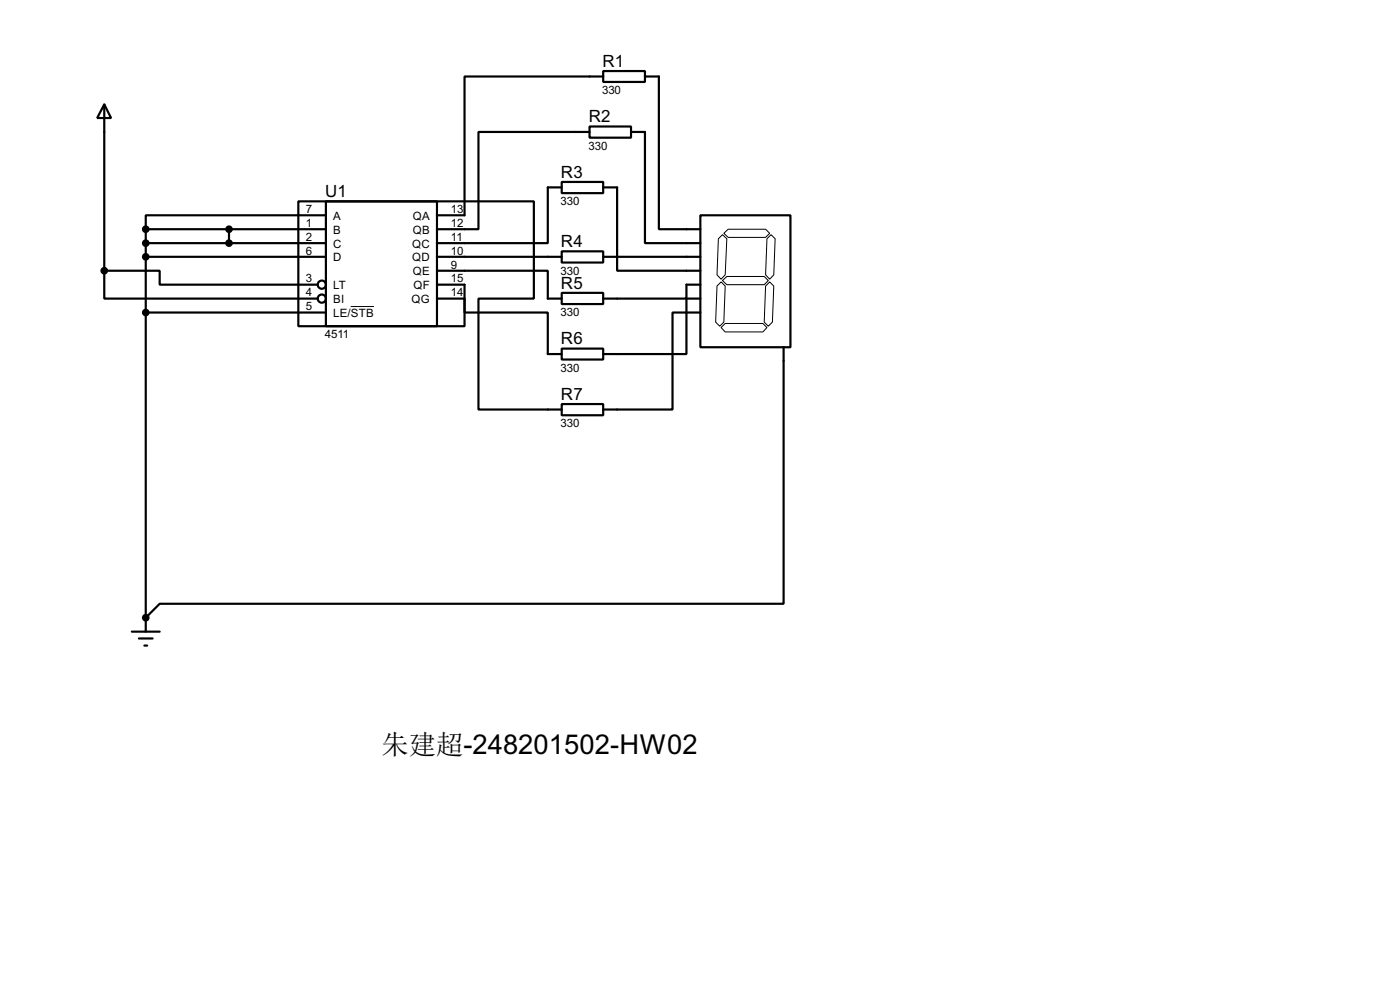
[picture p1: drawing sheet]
<svg xmlns="http://www.w3.org/2000/svg" width="256mm" height="180mm" viewBox="0 0 256 180" stroke-linecap="round" stroke-linejoin="round" font-family="sans-serif">
<circle cx="26.7" cy="113.1" r=".2" fill="#000"/>
<g fill="none" stroke="#000" stroke-width=".4">
<path d="M19.1 19.1l1.3 2.5h-2.6zM19.1 19.1v30.5M110.5 13h7.7v2h-7.7zM110.5 14h-25.4v25.4h-5M118.2 14h2.5v28h7.6M59.7 36.9h20.4v22.8h-20.4zM59.7 39.4h-33v2.6M102.9 33.3h7.6v2.1h-7.6zM102.9 34.3h-2.5v10.2h-20.3M108 23.2h7.6v2h-7.6zM108 24.2h-20.3v17.8h-7.6M110.5 34.3h2.6v12.7h15.2"/>
<path d="M115.6 24.2h2.6v20.3h10.1M128.3 39.4h16.5v24.2h-16.5zM19.1 49.6h10.2v2.5h28.9M19.1 49.6v5.1h39.1M26.7 47h33M26.7 42v73.6M26.7 57.2h33M26.7 42h33M26.7 44.5h33M42 42v2.5M80.1 49.6h20.3v5.1h2.5M80.1 52.1h5v5.1h15.3v7.6h2.5"/>
<path d="M80.1 54.7h5v5h-30.4v-22.8h43.1v17.8h-10.1v20.3h15.2M80.1 47h22.8M102.9 46h7.6v2.1h-7.6zM102.9 53.6h7.6v2.1h-7.6zM110.5 47h2.6v2.6h15.2M128.3 52.1h-2.5v2.6h-15.3M128.3 54.7h-2.5v10.1h-15.3M128.3 57.2h-5.1v17.8h-12.7M102.9 63.8h7.6v2h-7.6zM102.9 74h7.6v2h-7.6zM143.6 63.6v46.9h-114.3l-2.6 2.6M24.2 115.6h5.1"/>
<path d="M25.5 116.9h2.5M26.5 118.2h.5"/>
<circle cx="58.9" cy="52.1" r=".75"/>
<circle cx="58.9" cy="54.7" r=".75"/>
</g>
<path d="M64.3 56.1h4.2M131.4 52.4l.7-.8 .8 .8-.3 6.6-.7 .7-.8-.7zM131.6 43.7l.8-.7 .8 .7-.3 6.6-.8 .8-.7-.8zM132.1 60l.8-.8h6.9l.7 .8-.7 .8h-6.9zM132.4 51.4l.8-.8h6.8l.8 .8-.8 .7h-6.8zM132.6 42.7l.8-.7h6.9l.7 .7-.7 .8h-6.9zM140.3 52.4l.7-.8 .8 .8-.3 6.6-.7 .7-.8-.7zM140.5 43.7l.8-.7 .7 .7-.2 6.6-.8 .8-.7-.8z" fill="none" stroke="#000" stroke-width=".18"/>
<g fill="#000" stroke="#000" stroke-width=".4">
<circle cx="19.1" cy="49.6" r=".5"/>
<circle cx="26.7" cy="57.2" r=".5"/>
<circle cx="26.7" cy="42" r=".5"/>
<circle cx="26.7" cy="44.5" r=".5"/>
<circle cx="26.7" cy="47" r=".5"/>
<circle cx="41.9" cy="42" r=".5"/>
<circle cx="41.9" cy="44.5" r=".5"/>
<circle cx="26.7" cy="113.1" r=".5"/>
</g>
<text font-size="5" x="69.9" y="138">朱建超-248201502-HW02</text>
<g font-size="3.5">
<text x="110.4" y="12.2">R1</text>
<text x="107.9" y="22.4">R2</text>
<text x="102.8" y="32.5">R3</text>
<text x="59.6" y="36">U1</text>
<text x="102.8" y="45.2">R4</text>
<text x="102.8" y="52.8">R5</text>
<text x="102.8" y="63">R6</text>
<text x="102.8" y="73.2">R7</text>
</g>
<g font-size="2.4">
<text x="110.3" y="17.2">330</text>
<text x="107.8" y="27.4">330</text>
<text x="56.1" y="39">7</text>
<text x="56.1" y="41.6">1</text>
<text x="61" y="40.2">A</text>
<text x="75.6" y="40.2">QA</text>
<text x="82.6" y="39">13</text>
<text x="82.6" y="41.6">12</text>
<text x="102.7" y="37.6">330</text>
<text x="56.1" y="44.1">2</text>
<text x="56.1" y="46.6">6</text>
<text x="61" y="42.7">B</text>
<text x="61" y="45.3">C</text>
<text x="61" y="47.8">D</text>
<text x="75.5" y="45.3">QC</text>
<text x="75.5" y="47.8">QD</text>
<text x="75.6" y="42.7">QB</text>
<text x="82.6" y="44.1">11</text>
<text x="82.6" y="46.6">10</text>
<text x="56.1" y="51.7">3</text>
<text x="61" y="52.9">LT</text>
<text x="75.6" y="50.4">QE</text>
<text x="75.7" y="52.9">QF</text>
<text x="82.6" y="49.2">9</text>
<text x="82.6" y="51.7">15</text>
<text x="102.7" y="50.3">330</text>
<text x="56.1" y="54.3">4</text>
<text x="56.1" y="56.8">5</text>
<text x="61" y="55.4">BI</text>
<text x="61" y="58">LE/STB</text>
<text x="75.4" y="55.4">QG</text>
<text x="82.6" y="54.3">14</text>
<text x="102.7" y="57.9">330</text>
<text x="59.5" y="61.9">4511</text>
<text x="102.7" y="68">330</text>
<text x="102.7" y="78.2">330</text>
</g>
</svg>
